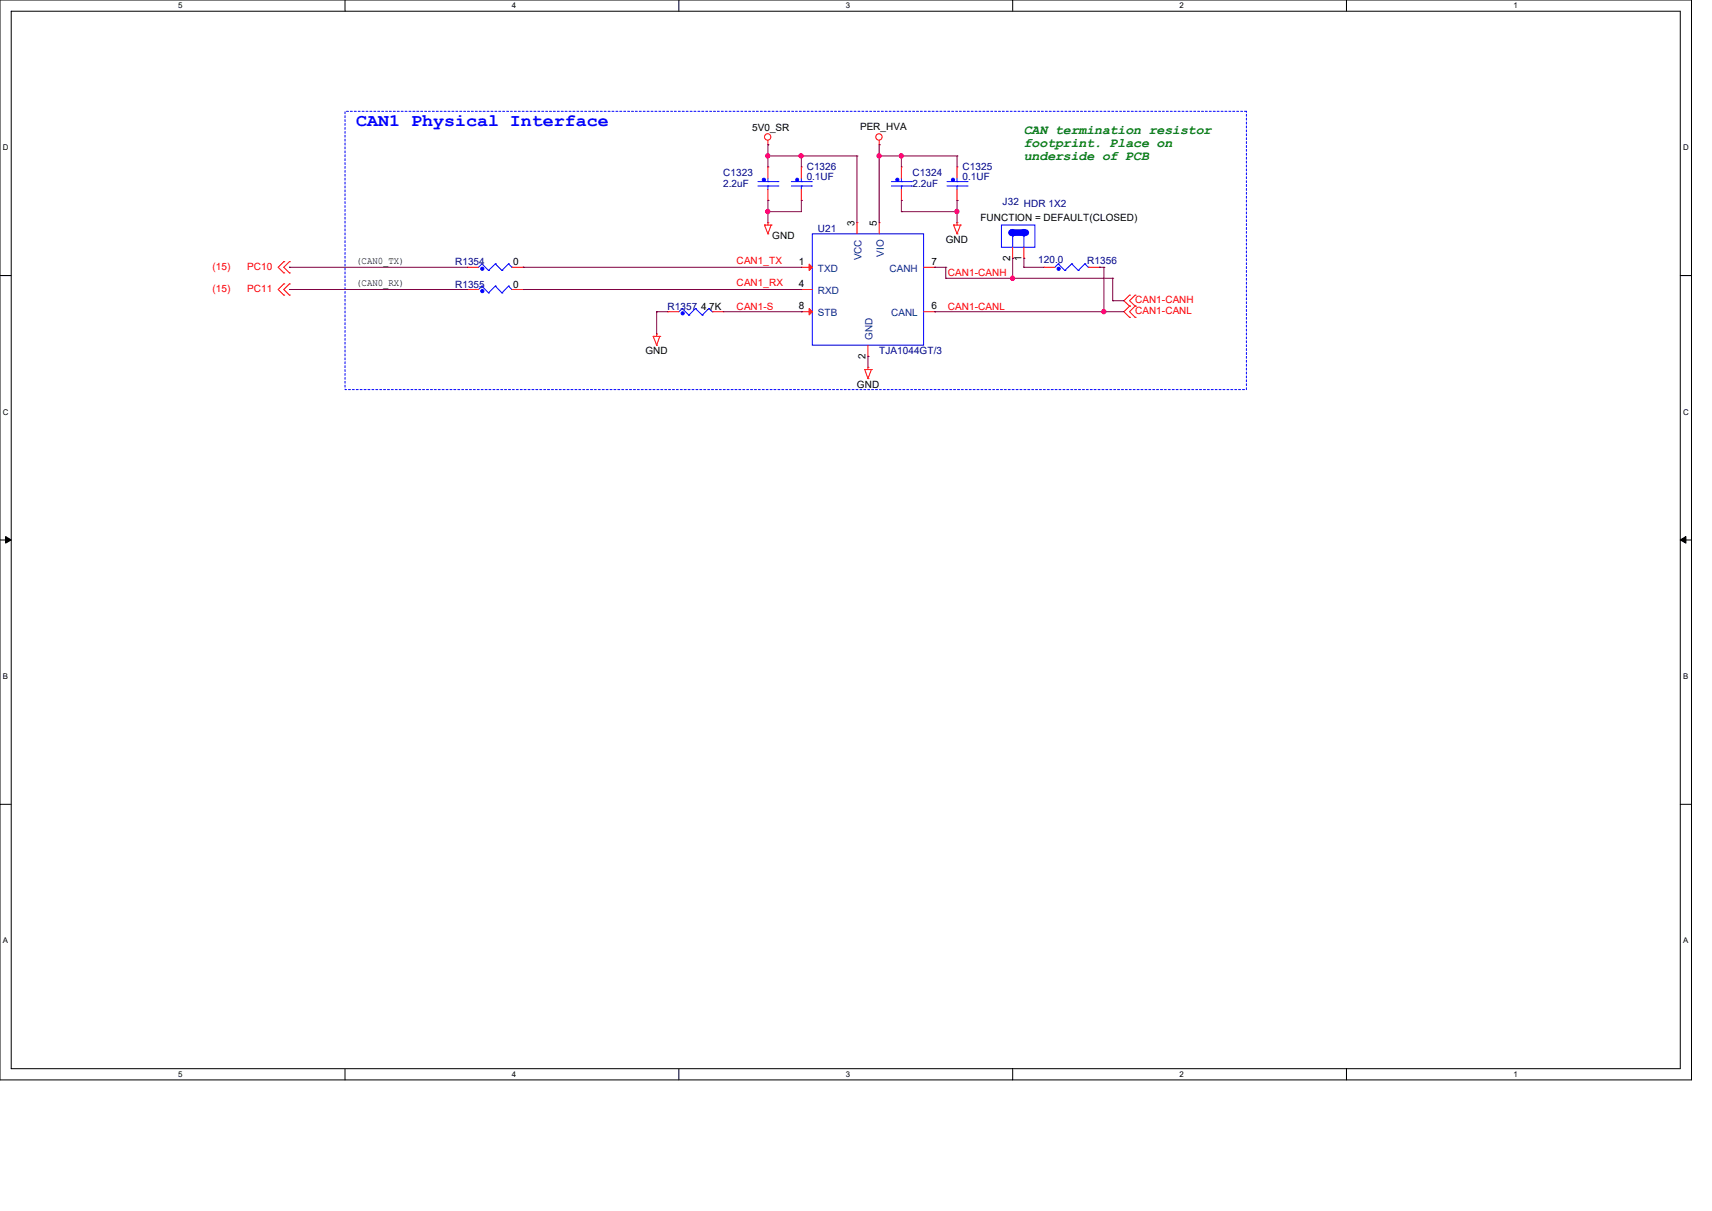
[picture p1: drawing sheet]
<svg xmlns="http://www.w3.org/2000/svg" width="297mm" height="210mm" viewBox="0 0 297 210" stroke-linecap="round" stroke-linejoin="round" font-family="sans-serif">
<path d="M0 0h293.5v187.3h-293.5zM1.9 1.9h289.6v183.4h-289.6z" fill="none" stroke="#000" stroke-width=".17"/>
<g fill="#fff">
<path d="M30.9 .2h.8v1.5h-.8z"/>
<path d="M30.9 185.5h.8v1.6h-.8z"/>
</g>
<path d="M59.9 0v1.9M59.9 185.3v2" fill="none" stroke="#000" stroke-width=".17"/>
<g fill="#fff">
<path d="M88.8 .2h.8v1.5h-.8z"/>
<path d="M88.8 185.5h.8v1.6h-.8z"/>
</g>
<path d="M117.8 0v1.9M117.8 185.3v2" fill="none" stroke="#000" stroke-width=".17"/>
<g fill="#fff">
<path d="M146.7 .2h.8v1.5h-.8z"/>
<path d="M146.7 185.5h.8v1.6h-.8z"/>
</g>
<path d="M175.7 0v1.9M175.7 185.3v2" fill="none" stroke="#000" stroke-width=".17"/>
<g fill="#fff">
<path d="M204.6 .2h.8v1.5h-.8z"/>
<path d="M204.6 185.5h.8v1.6h-.8z"/>
</g>
<path d="M233.6 0v1.9M233.6 185.3v2" fill="none" stroke="#000" stroke-width=".17"/>
<g fill="#fff">
<path d="M262.6 .2h.7v1.5h-.7z"/>
<path d="M262.6 185.5h.7v1.6h-.7z"/>
<path d="M.5 24.8h1v1.6h-1z"/>
<path d="M292 24.8h1v1.6h-1z"/>
<path d="M.5 70.7h1v1.5h-1z"/>
<path d="M292 70.7h1v1.5h-1z"/>
</g>
<path d="M0 47.8h1.9M291.5 47.8h2" fill="none" stroke="#000" stroke-width=".17"/>
<g fill="#fff">
<path d="M.5 116.5h.9v1.6h-.9z"/>
<path d="M292 116.5h.9v1.6h-.9z"/>
</g>
<path d="M0 93.6h1.9M291.5 93.6h2" fill="none" stroke="#000" stroke-width=".17"/>
<path d="M1 93l.9 .6-.9 .6zM291.5 93.6l1-.6v1.2z" fill="#000" stroke="#000" stroke-width=".17"/>
<g fill="#fff">
<path d="M.5 162.4h.9v1.5h-.9z"/>
<path d="M292 162.4h.9v1.5h-.9z"/>
</g>
<path d="M0 139.5h1.9M291.5 139.5h2" fill="none" stroke="#000" stroke-width=".17"/>
<path d="M175.5 40.3h2.3" fill="none" stroke="#00f" stroke-width="1.1"/>
<circle cx="177.8" cy="40.3" r=".57" fill="#00f"/>
<path d="M59.9 19.3h156.3v48.3h-156.3z" fill="none" stroke="#00f" stroke-width=".17" stroke-dasharray=".3"/>
<g fill="none" stroke="#f00" stroke-width=".17">
<path d="M132.6 39h.1M132.6 39h1.2M132.6 39l.6 1.6M133.2 25.1h.1M133.2 38.6h.1M133.2 29h.1M133.2 34.8h.1M133.2 24.3v.8M133.2 29v1.9M133.2 32.9v1.9M133.2 38.6v.4M133.8 39h.1"/>
<path d="M133.8 39l-.6 1.6M139 29h.1M139 34.8h.1M139 29v1.9M139 32.9v1.9M148.7 38.6h.1M148.7 38.6v2M152.5 25.1h.1M152.5 38.6h.1M152.5 24.3v.8M152.5 38.6v2M156.4 29h.1"/>
<path d="M156.4 34.8h.1M156.4 29v1.9M156.4 32.9v1.9M165.4 39h.1M165.4 39h1.2M165.4 39l.6 1.6M166 38.6h.1M166 29h.1M166 34.8h.1M166 29v1.9M166 32.9v1.9M166 38.6v.4"/>
<path d="M166.6 39h.1M166.6 39l-.6 1.6M49.2 49.2h.1M49.2 51.2h.1M49.2 45.4h.1M49.2 47.3h.1M49.2 49.2l-.9 1 .9 1M49.2 45.4l-.9 1 .9 .9M50.2 49.2h.1M50.2 51.2h.1M50.2 45.4h.1M50.2 47.3h.1"/>
<path d="M50.2 49.2l-1 1 1 1M50.2 45.4l-1 1 1 .9M81.1 46.4h.1M81.1 50.2h.1M81.1 46.4h1.9M81.1 50.2h1.9M88.8 46.4h2M88.8 50.2h2M90.8 46.4h.1M90.8 50.2h.1M113.3 58.3h.1M113.3 58.3h1.2"/>
<path d="M113.3 58.3l.6 1.6M113.9 57.9h.1M113.9 59.9h.1M113.9 57.9v.4M114.5 58.3h.1M114.5 58.3l-.6 1.6M115.8 54.1h.1M115.8 54.1h2M123.6 54.1h1.9M125.5 54.1h.1M133.2 40.6h.1M139 46.4h.1"/>
<path d="M139 50.2h.1M139 54.1h.1M139 46.4h1.9M139 50.2h1.9M139 54.1h1.9M150.6 59.9v1.9M160.2 46.4h2M160.2 54.1h2M162.2 54.1h.1M162.2 46.4h.1M166 40.6h.1M175.7 44.8h.1"/>
<path d="M175.7 42.9v1.9M177.6 44.8h.1M177.6 42.9v1.9M181.1 46.4h.1M181.1 46.4h1.9M188.8 46.4h2M190.8 46.4h.1M196 53.1h.1M196 51.2h.1M196 55h.1M196 51.2l-1 1 1 .9M196 53.1l-1 1 1 .9"/>
<path d="M196.9 51.2h.1M196.9 53.1h.1M196.9 55h.1M196.9 51.2l-.9 1 .9 .9M196.9 53.1l-.9 1 .9 .9M150 64.1h.1M150 64.1h1.2M150 64.1l.6 1.6M150.6 63.7h.1M150.6 65.7h.1M150.6 61.8h.1M150.6 63.7v.4"/>
<path d="M151.2 64.1h.1M151.2 64.1l-.6 1.6"/>
<circle cx="133.2" cy="23.7" r=".55"/>
<circle cx="152.5" cy="23.7" r=".55"/>
</g>
<g fill="none" stroke="#00f" stroke-width=".17">
<path d="M131.5 32.3h3.5M131.5 31.5h3.5M133.2 32.3h.1M133.2 31.5h.1M133.2 30.9v.6M133.2 32.3v.6M135 32.3h.1M135 31.5h.1M137.3 32.3h3.5M137.3 31.5h3.5M139 32.3h.1M139 31.5h.1"/>
<path d="M139 30.9v.6M139 32.3v.6M140.8 32.3h.1M140.8 31.5h.1M154.6 32.3h3.5M154.6 31.5h3.5M156.4 32.3h.1M156.4 31.5h.1M156.4 30.9v.6M156.4 32.3v.6M158.1 32.3h.1M158.1 31.5h.1"/>
<path d="M164.3 32.3h3.5M164.3 31.5h3.5M166 32.3h.1M166 31.5h.1M166 30.9v.6M166 32.3v.6M167.8 32.3h.1M167.8 31.5h.1M173.7 39h5.8v3.9h-5.8zM83.6 45.8h.1M83.6 49.6h.1M83.6 45.8l-.6 .6"/>
<path d="M83.6 45.8l1.2 1.1M83.6 49.6l-.6 .6M83.6 49.6l1.2 1.2M84.8 46.9h.1M84.8 50.8h.1M85.9 45.8h.1M85.9 49.6h.1M85.9 45.8l-1.1 1.1M85.9 45.8l1.2 1.1M85.9 49.6l-1.1 1.2M85.9 49.6l1.2 1.2M87.1 46.9h.1"/>
<path d="M87.1 50.8h.1M88.2 45.8h.1M88.2 49.6h.1M88.2 45.8l-1.1 1.1M88.2 45.8l.6 .6M88.2 49.6l-1.1 1.2M88.2 49.6l.6 .6M88.8 46.4h.1M88.8 50.2h.1M118.4 53.5h.1M118.4 53.5l-.6 .6M118.4 53.5l1.1 1.2"/>
<path d="M119.5 54.7h.1M120.6 53.5h.1M120.6 53.5l-1.1 1.2M120.6 53.5l1.2 1.2M121.8 54.7h.1M123 53.5h.1M123 53.5l-1.2 1.2M123 53.5l.6 .6M123.6 54.1h.1M140.9 40.6h19.3v19.3h-19.3zM175.7 40.9h.1M175.7 40.9v2"/>
<path d="M177.6 40.9h.1M177.6 40.9v2M183.6 45.8h.1M183.6 45.8l-.6 .6M183.6 45.8l1.1 1.1M184.7 46.9h.1M185.9 45.8h.1M185.9 45.8l-1.2 1.1M185.9 45.8l1.2 1.1M187.1 46.9h.1M188.2 45.8h.1M188.2 45.8l-1.1 1.1"/>
<path d="M188.2 45.8l.6 .6M188.8 46.4h.1"/>
<circle cx="175.7" cy="40.3" r=".56"/>
<circle cx="177.6" cy="40.3" r=".55"/>
</g>
<g fill="#f00" stroke="#f00" stroke-width=".17">
<path d="M140.4 45.8l.5 .6-.5 .5z"/>
<path d="M140.4 53.5l.5 .6-.5 .5z"/>
</g>
<g fill="#00f" stroke="#00f" stroke-width=".17">
<circle cx="165.3" cy="31.2" r=".28"/>
<circle cx="83.7" cy="46.6" r=".28"/>
<circle cx="83.7" cy="50.5" r=".28"/>
<circle cx="132.5" cy="31.2" r=".28"/>
<circle cx="138.3" cy="31.2" r=".27"/>
<circle cx="155.7" cy="31.2" r=".28"/>
<circle cx="183.7" cy="46.6" r=".28"/>
<circle cx="118.4" cy="54.3" r=".28"/>
</g>
<g fill="none" stroke="#800040" stroke-width=".17">
<path d="M133.2 34.8h.1M133.2 36.7h.1M133.2 27.1h.1M133.2 25.1h.1M133.2 25.1v3.9M133.2 34.8v3.8M133.2 27.1h15.5M139 27.1h.1M139 34.8h.1M139 34.8v1.9h-5.8M139 27.1v1.9M148.7 27.1h.1"/>
<path d="M148.7 27.1v11.5M152.5 27.1h.1M152.5 25.1h.1M152.5 27.1h13.5M152.5 25.1v13.5M156.4 27.1h.1M156.4 34.8h.1M156.4 36.7h.1M156.4 36.7h9.6M156.4 27.1v1.9M156.4 34.8v1.9M166 36.7h.1"/>
<path d="M166 34.8h.1M166 27.1h.1M166 27.1v1.9M166 34.8v3.8M50.2 46.4h.1M50.2 50.2h.1M50.2 46.4h30.9M50.2 50.2h30.9M90.8 50.2h.1M90.8 46.4h.1M90.8 46.4h48.2M90.8 50.2h48.2"/>
<path d="M113.9 54.1h.1M113.9 54.1h1.9M113.9 54.1v3.8M125.5 54.1h13.5M139 54.1h.1M162.2 54.1h.1M162.2 46.4h.1M162.2 46.4h1.9M162.2 54.1h32.8M164.1 46.4h.1M164.1 48.3h.1M164.1 46.4v1.9"/>
<path d="M164.1 48.3h28.9M175.7 44.8h.1M175.7 48.3h.1M175.7 44.8v3.5M177.6 44.8h.1M177.6 46.4h.1M177.6 44.8v1.6M177.6 46.4h3.5M190.8 46.4h.1M190.8 46.4h.7M191.5 46.4h.1M191.5 54.1h.1"/>
<path d="M191.5 46.4v7.7M193 52.2h.1M193 48.3h.1M193 52.2h2M193 48.3v3.9M150.6 61.8h.1M150.6 61.8v1.9"/>
</g>
<g fill="#f0f" stroke="#f0f" stroke-width=".17">
<circle cx="175.7" cy="48.3" r=".37"/>
<circle cx="191.5" cy="54" r=".37"/>
<circle cx="133.2" cy="36.7" r=".37"/>
<circle cx="152.5" cy="27" r=".37"/>
<circle cx="133.2" cy="27" r=".37"/>
<circle cx="139" cy="27" r=".37"/>
<circle cx="156.3" cy="27" r=".37"/>
<circle cx="166" cy="36.7" r=".37"/>
</g>
<text font-size="3" fill="#00f" x="61.8" y="21.8">CAN1 Physical Interface</text>
<g font-size="2.3" fill="#008000">
<text x="177.6" y="23.2">CAN termination resistor</text>
<text x="177.6" y="25.4">footprint. Place on</text>
<text x="177.6" y="27.7">underside of PCB</text>
</g>
<g font-size="1.7">
<text x="130.5" y="22.6">5V0_SR</text>
<text x="149.2" y="22.5">PER_HVA</text>
<text x="134" y="41.4">GND</text>
<text x="148.2" y="39.2" transform="rotate(-90 148.2 39.2)">3</text>
<text x="152.1" y="39.2" transform="rotate(-90 152.1 39.2)">5</text>
<text x="170.1" y="38.3">FUNCTION = DEFAULT(CLOSED)</text>
<text x="61.8" y="45.8">(CAN0_TX)</text>
<text x="89" y="46">0</text>
<text x="138.6" y="45.9">1</text>
<text x="161.6" y="45.9">7</text>
<text x="164.1" y="42.2">GND</text>
<text x="175.3" y="45.2" transform="rotate(-90 175.3 45.2)">2</text>
<text x="177.2" y="45.2" transform="rotate(-90 177.2 45.2)">1</text>
<text x="61.8" y="49.7">(CAN0_RX)</text>
<text x="89" y="49.9">0</text>
<text x="121.6" y="53.8">4.7K</text>
<text x="138.6" y="49.8">4</text>
<text x="138.6" y="53.6">8</text>
<text x="161.6" y="53.6">6</text>
<text x="112" y="61.5">GND</text>
<text x="150.2" y="62.2" transform="rotate(-90 150.2 62.2)">2</text>
<text x="148.7" y="67.3">GND</text>
</g>
<g font-size="1.7" fill="#000080">
<text x="140" y="29.4">C1326</text>
<text x="167" y="29.4">C1325</text>
<text x="125.5" y="30.6">C1323</text>
<text x="125.5" y="32.5">2.2uF</text>
<text x="140" y="31.2">0.1UF</text>
<text x="158.3" y="30.6">C1324</text>
<text x="158.3" y="32.5">2.2uF</text>
<text x="167" y="31.2">0.1UF</text>
<text x="173.9" y="35.6">J32 HDR 1X2</text>
<text x="141.9" y="40.2">U21</text>
<text x="78.9" y="46">R1354</text>
<text x="180.1" y="45.6">120.0</text>
<text x="188.6" y="45.8">R1356</text>
<text x="78.9" y="49.9">R1355</text>
<text x="115.8" y="53.8">R1357</text>
<text x="152.5" y="61.5">TJA1044GT/3</text>
</g>
<g font-size="1.7" fill="#f00">
<text x="36.9" y="46.8">(15)</text>
<text x="42.9" y="46.8">PC10</text>
<text x="127.8" y="45.8">CAN1_TX</text>
<text x="164.5" y="47.9">CAN1-CANH</text>
<text x="36.9" y="50.7">(15)</text>
<text x="42.9" y="50.7">PC11</text>
<text x="127.8" y="53.7">CAN1-S</text>
<text x="127.8" y="49.6">CAN1_RX</text>
<text x="164.5" y="53.7">CAN1-CANL</text>
<text x="196.9" y="52.6">CAN1-CANH</text>
<text x="196.9" y="54.5">CAN1-CANL</text>
</g>
<g font-size="1.7" fill="#004080">
<text x="141.9" y="47.2">TXD</text>
<text x="149.5" y="45.1" transform="rotate(-90 149.5 45.1)">VCC</text>
<text x="153.3" y="44.5" transform="rotate(-90 153.3 44.5)">VIO</text>
<text x="154.3" y="47.2">CANH</text>
<text x="141.9" y="51">RXD</text>
<text x="141.9" y="54.9">STB</text>
<text x="151.4" y="58.9" transform="rotate(-90 151.4 58.9)">GND</text>
<text x="154.6" y="54.9">CANL</text>
</g>
<g font-size="1.4">
<text x="30.9" y="1.4">5</text>
<text x="88.8" y="1.4">4</text>
<text x="146.7" y="1.4">3</text>
<text x="204.6" y="1.4">2</text>
<text x="262.6" y="1.4">1</text>
<text x=".5" y="26.1">D</text>
<text x="292" y="26.1">D</text>
<text x=".5" y="71.9">C</text>
<text x="292" y="71.9">C</text>
<text x=".5" y="117.8">B</text>
<text x="292" y="117.8">B</text>
<text x=".5" y="163.6">A</text>
<text x="292" y="163.6">A</text>
<text x="30.9" y="186.8">5</text>
<text x="88.8" y="186.8">4</text>
<text x="146.7" y="186.8">3</text>
<text x="204.6" y="186.8">2</text>
<text x="262.6" y="186.8">1</text>
</g>
</svg>
